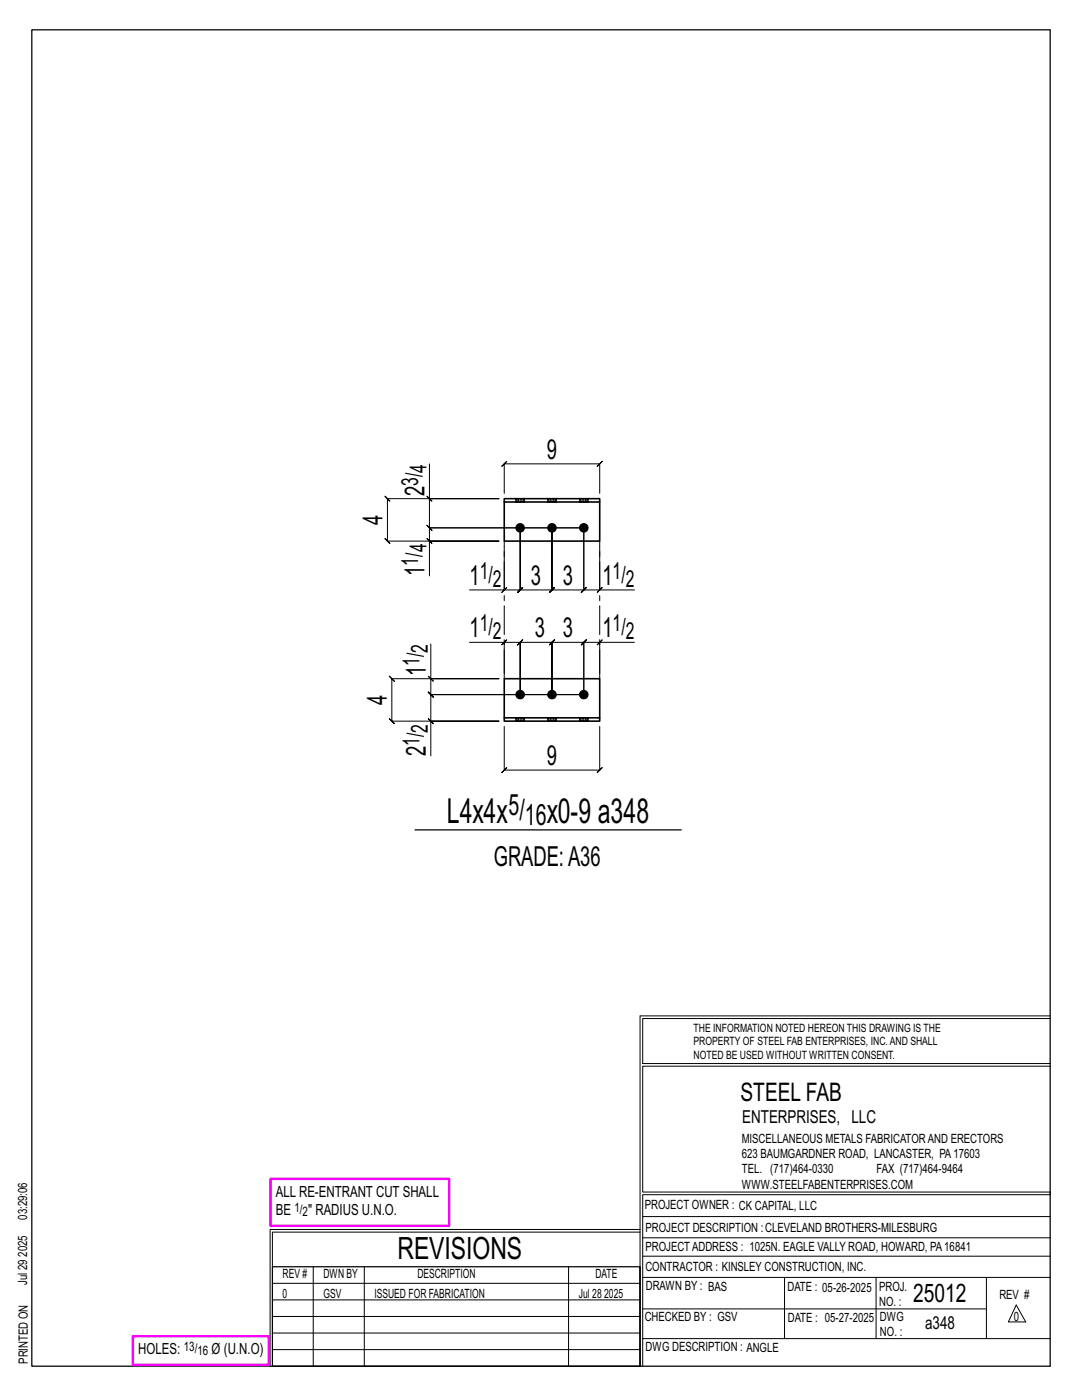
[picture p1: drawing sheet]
<svg xmlns="http://www.w3.org/2000/svg" width="216mm" height="279mm" viewBox="0 0 216 279" stroke-linecap="round" stroke-linejoin="round" font-family="sans-serif">
<g fill="none" stroke="#000" stroke-width=".2">
<path d="M85.2 99l1 1zM85.7 92.6v6.9h13.9h-22.3l-.5-.5 1 1-.5-.5v8.5l-.5-.5 1 1-.5-.5h22.3h-13.9v6.9M85.7 99.5v5.8l-.5-.5 1 1-.5-.5h30.8M100.6 98.5v-5.9l-.5 .5 1-1-.5 .5h19.1l-.5 .5 1-1-.5 .5v5.9M85.2 107.5l1 1zM100.1 118.2l1-1zM100.6 109v8.7h-6.9M116.5 105.3h-30.8l-.5-.5 1 1-.5-.5v2.7M116.5 105.3v12.4l.5-.5-1 1 .5-.5h-6.4l.5-.5-1 1 .5-.5v-12.4v12.4l.5-.5-1 1 .5-.5h-6.3l.5-.5-1 1 .5-.5v-12.4v12.4l.5-.5-1 1 .5-.5h-3.2M116.5 105.3v12.4l-.5 .5 1-1-.5 .5h3.2M119.2 118.2l1-1zM119.7 109v8.7h6.9"/>
<path d="M85.5 135l1 1zM86 128.5v7h13.6h-21.4l-.5-.5 1 1-.5-.5v8.4l-.5-.5 1 1-.5-.5h21.4h-13.6v7M86 135.5v3.1l-.5-.5 1 1-.5-.5h30.5M93.7 128.2h6.9v6.2M100.6 128.2l.5-.5-1 1zM100.6 128.2h3.2l-.5 .5 1-1-.5 .5v10.4v-10.4l-.5 .5 1-1-.5 .5h6.3l-.5 .5 1-1-.5 .5v10.4v-10.4l-.5 .5 1-1-.5 .5h6.4l-.5 .5 1-1-.5 .5v10.4M116.5 138.6h-30.5l-.5-.5 1 1-.5-.5v5.3M119.2 128.7l1-1zM119.7 128.2h-3.2l.5-.5-1 1 .5-.5v10.4M126.6 128.2h-6.9v6.2M85.5 143.4l1 1zM100.6 145v8.7l-.5 .5 1-1-.5 .5h19.1l-.5 .5 1-1-.5 .5v-8.7"/>
<path d="M127.7 202.7v70M127.7 202.7h81.8M209.5 203.3h-81.3v9h81.3M209.5 212.8h-81.3v25.1h81.3v.5h-81.3v34.3M54.4 259.4h73.3M54.4 256.1h73.3M62.5 252.8v19.9M72.7 252.8v19.9M113.4 252.8v19.9M127.7 245.4h-73.8v27.3M127.7 245.9h-73.3v6.9M128.2 242.8h81.3"/>
<path d="M128.2 254.9h81.3M128.2 250.7h81.3M128.2 247h81.3M156.5 254.9v12.2M174.8 254.9v12.2M196.8 254.9v12.2M54.4 269.3h73.3M54.4 266h73.3M54.4 262.7h73.3M128.2 261.2h68.6M128.2 267.1h81.3M202.8 260.4l1.9 3.4h-3.5z"/>
</g>
<path d="M6.3 6h203.2v266.7h-203.2zM82.8 165.6h53.1M54.4 252.8h73.3v19.9h-73.3z" fill="none" stroke="#000" stroke-width=".25"/>
<path d="M54 235.3h35.6v9.3h-35.6zM26.5 266.7h27.1v5.7h-27.1z" fill="none" stroke="#f0f" stroke-width=".5"/>
<g fill="#000" stroke="#000" stroke-width=".2">
<circle cx="103.8" cy="105.3" r=".86"/>
<circle cx="110.1" cy="105.3" r=".86"/>
<circle cx="116.5" cy="105.3" r=".86"/>
<circle cx="103.8" cy="138.6" r=".86"/>
<circle cx="110.1" cy="138.6" r=".86"/>
<circle cx="116.5" cy="138.6" r=".86"/>
</g>
<g fill="none" stroke="#000" stroke-width=".32">
<path d="M100.6 99.5h19.1v.7h-19.1zM102.9 99.5h.1M104.7 99.5h.1M109.3 99.5h.1M111 99.5h.1M115.6 99.5h.1M117.4 99.5h.1M100.6 100.2v7.8h19.1v-7.8M102.9 100.2h.1M104.7 100.2h.1M109.3 100.2h.1M111 100.2h.1"/>
<path d="M115.6 100.2h.1M117.4 100.2h.1M100.6 143.3h19.1v.6h-19.1zM100.6 143.3v-7.8h19.1v7.8M102.9 143.2v.1M102.9 143.9h.1M104.7 143.2v.1M104.7 143.9h.1M109.3 143.2v.1M109.3 143.9h.1M111 143.2v.1M111 143.9h.1"/>
<path d="M115.6 143.2v.1M115.6 143.9h.1M117.4 143.2v.1M117.4 143.9h.1"/>
</g>
<g fill="none" stroke="#000" stroke-width=".2" stroke-dasharray="2 1.4">
<path d="M102.9 99.5v.7M102.9 99.5h.1M103.2 99.5h-.2l-.1 .7M103.5 99.5h-.3v.7h-.2M103.8 99.5h.3v.7h-.3zM103.8 99.5h-.3v.7h-.3M104.1 99.5h.3v.7h-.3M104.4 99.5h.2v.7h-.2M104.6 99.5h.1M109.3 99.5v.7M109.3 99.5h.1M109.5 99.5h-.2v.7"/>
<path d="M109.8 99.5h-.3v.7h-.2M110.1 99.5h.4v.7h-.4zM110.1 99.5h-.3v.7h-.3M110.5 99.5h.2v.7h-.2M110.7 99.5h.2v.7h-.2M110.9 99.5h.1M115.6 99.5v.7M115.6 99.5h.1M115.9 99.5h-.2l-.1 .7M116.2 99.5h-.3v.7h-.2M116.5 99.5h.3v.7h-.3zM116.5 99.5h-.3v.7h-.3"/>
<path d="M116.8 99.5h.3v.7h-.3M117.1 99.5h.2v.7h-.2M117.3 99.5h.1M103.8 100.2h-.3M104.7 100.2h-.1M104.7 100.2v-.7M110.1 100.2h-.3M111 100.2h-.1M111 100.2v-.7M116.5 100.2h-.3M117.4 100.2h-.1M117.4 100.2v-.7"/>
<path d="M102.9 143.2h.1M102.9 143.3v.6M103 143.9h-.1M103.2 143.9h-.2v-.7h.2M103.5 143.2h.3v.7h-.3zM103.5 143.9h-.3v-.7h.3M103.8 143.9h.3v-.7h.3M103.8 143.2h.3M104.1 143.9h.3v-.7h.2M104.4 143.9h.2l.1-.7M104.7 143.9v-.6M104.7 143.9h-.1"/>
<path d="M109.3 143.2h.1M109.3 143.3v.6M109.3 143.9h.1M109.5 143.9h-.2v-.7h.2M109.8 143.2h.3v.7h-.3zM109.8 143.9h-.3v-.7h.3M110.1 143.9h.4v-.7h.2M110.1 143.2h.4M110.5 143.9h.2v-.7h.2M110.7 143.9h.2l.1-.7M111 143.9v-.6M111 143.9h-.1"/>
<path d="M115.6 143.2h.1M115.6 143.3v.6M115.7 143.9h-.1M115.9 143.9h-.2v-.7h.2M116.2 143.2h.3v.7h-.3zM116.2 143.9h-.3v-.7h.3M116.5 143.9h.3v-.7h.3M116.5 143.2h.3M116.8 143.9h.3v-.7h.2M117.1 143.9h.2l.1-.7M117.4 143.9v-.6M117.4 143.9h-.1"/>
</g>
<path d="M100.6 135.5v-27.5M119.7 135.5v-27.5" fill="none" stroke="#000" stroke-width=".2" stroke-dasharray="5.8 1 1 1"/>
<g font-size="6.9">
<text x="89.2" y="164.2">L4x4x</text>
<text x="109.1" y="164.2">x0-9 a348</text>
</g>
<text font-size="6.1" x="79.3" y="251.3">REVISIONS</text>
<g font-size="5.9">
<text x="101.5" y="162.6">5/</text>
<text x="104.7" y="164.7">16</text>
</g>
<g font-size="5.5">
<text x="109.1" y="91.6">9</text>
<text x="84.7" y="99" transform="rotate(-90 84.7 99)">2</text>
<text x="76.3" y="104.8" transform="rotate(-90 76.3 104.8)">4</text>
<text x="84.7" y="114.9" transform="rotate(-90 84.7 114.9)">1</text>
<text x="93.7" y="116.7">1</text>
<text x="105.9" y="116.7">3</text>
<text x="112.3" y="116.7">3</text>
<text x="120.2" y="116.7">1</text>
<text x="93.7" y="127.2">1</text>
<text x="106.7" y="127.2">3</text>
<text x="112.3" y="127.2">3</text>
<text x="120.2" y="127.2">1</text>
<text x="85" y="134.9" transform="rotate(-90 85 134.9)">1</text>
<text x="77.2" y="140.7" transform="rotate(-90 77.2 140.7)">4</text>
<text x="85" y="150.9" transform="rotate(-90 85 150.9)">2</text>
<text x="109.1" y="152.7">9</text>
<text x="98.5" y="172.9">GRADE:A36</text>
</g>
<g font-size="5.1">
<text x="147.8" y="219.8">STEEL FAB</text>
<text x="182.2" y="259.9">25012</text>
</g>
<g font-size="4.7">
<text x="85.1" y="94.3" transform="rotate(-90 85.1 94.3)">4</text>
<text x="83.5" y="96.9" transform="rotate(-90 83.5 96.9)">3/</text>
<text x="83.5" y="112.9" transform="rotate(-90 83.5 112.9)">1/</text>
<text x="85.1" y="110.3" transform="rotate(-90 85.1 110.3)">4</text>
<text x="95.7" y="115.5">1/</text>
<text x="98.3" y="117.2">2</text>
<text x="122.2" y="115.5">1/</text>
<text x="124.9" y="117.2">2</text>
<text x="95.7" y="126">1/</text>
<text x="122.2" y="126">1/</text>
<text x="85.4" y="130.3" transform="rotate(-90 85.4 130.3)">2</text>
<text x="98.3" y="127.6">2</text>
<text x="124.9" y="127.6">2</text>
<text x="83.7" y="132.9" transform="rotate(-90 83.7 132.9)">1/</text>
<text x="83.7" y="148.8" transform="rotate(-90 83.7 148.8)">1/</text>
<text x="85.4" y="146.2" transform="rotate(-90 85.4 146.2)">2</text>
</g>
<g font-size="3.6">
<text x="148.1" y="224.1">ENTERPRISES, LLC</text>
<text x="184.6" y="265.2">a348</text>
</g>
<g font-size="3.1">
<text x="55" y="238.9">ALL RE-ENTRANT CUT SHALL</text>
<text x="55" y="242.5">BE</text>
<text x="61.5" y="242.5">&quot; RADIUS U.N.O.</text>
<text x="27.6" y="270.2">HOLES:</text>
<text x="42.2" y="270.2">Ø (U.N.O)</text>
</g>
<g font-size="2.6">
<text x="58.8" y="241.8">1/</text>
<text x="60.4" y="242.7">2</text>
<text x="36.7" y="269.6">13/</text>
<text x="39.4" y="270.5">16</text>
</g>
<g font-size="2.5">
<text x="148" y="231.2">623 BAUMGARDNER ROAD, LANCASTER, PA17603</text>
<text x="148" y="228.1">MISCELLANEOUS METALS FABRICATORAND ERECTORS</text>
<text x="148" y="237.2">WWW.STEELFABENTERPRISES.COM</text>
<text x="148" y="234.2">TEL. (717)464-0330</text>
<text x="174.9" y="234.2">FAX (717)464-9464</text>
<text x="5.4" y="243.4" transform="rotate(-90 5.4 243.4)">03:29:06</text>
<text x="128.7" y="241.3">PROJECT OWNER : CK CAPITAL, LLC</text>
<text x="128.8" y="246">PROJECT DESCRIPTION :CLEVELAND BROTHERS-MILESBURG</text>
<text x="5.4" y="250.8" transform="rotate(-90 5.4 250.8)">2025</text>
<text x="128.8" y="249.7">PROJECTADDRESS : 1025N. EAGLE VALLY ROAD, HOWARD, PA16841</text>
<text x="5.4" y="256.5" transform="rotate(-90 5.4 256.5)">Jul 29</text>
<text x="56.4" y="255">REV #</text>
<text x="64.5" y="255">DWN BY</text>
<text x="83.3" y="255">DESCRIPTION</text>
<text x="118.8" y="255">DATE</text>
<text x="128.8" y="253.7">CONTRACTOR : KINSLEY CONSTRUCTION, INC.</text>
<text x="128.9" y="257.5">DRAWN BY : BAS</text>
<text x="157.1" y="257.6">DATE : 05-26-2025</text>
<text x="175.4" y="257.7">PROJ.</text>
<text x="56.4" y="259">0</text>
<text x="64.5" y="259">GSV</text>
<text x="74.7" y="259">ISSUED FOR FABRICATION</text>
<text x="115.5" y="259">Jul 28</text>
<text x="120.6" y="259">2025</text>
<text x="128.6" y="263.7">CHECKED BY : GSV</text>
<text x="157.2" y="263.7">DATE : 05-27-2025</text>
<text x="175.4" y="260.7">NO. :</text>
<text x="175.6" y="263.7">DWG</text>
<text x="199.4" y="259.2">REV #</text>
<text x="202.3" y="263.7">0</text>
<text x="128.8" y="269.7">DWG DESCRIPTION : ANGLE</text>
<text x="175.6" y="266.7">NO. :</text>
<text x="5.5" y="272.2" transform="rotate(-90 5.5 272.2)">PRINTED ON</text>
</g>
<g font-size="2.3">
<text x="138.4" y="208.6">PROPERTY OF STEEL FAB ENTERPRISES, INC.AND SHALL</text>
<text x="138.4" y="205.9">THE INFORMATION NOTED HEREON THIS DRAWING IS THE</text>
<text x="138.4" y="211.3">NOTED BE USED WITHOUT WRITTEN CONSENT.</text>
</g>
</svg>
